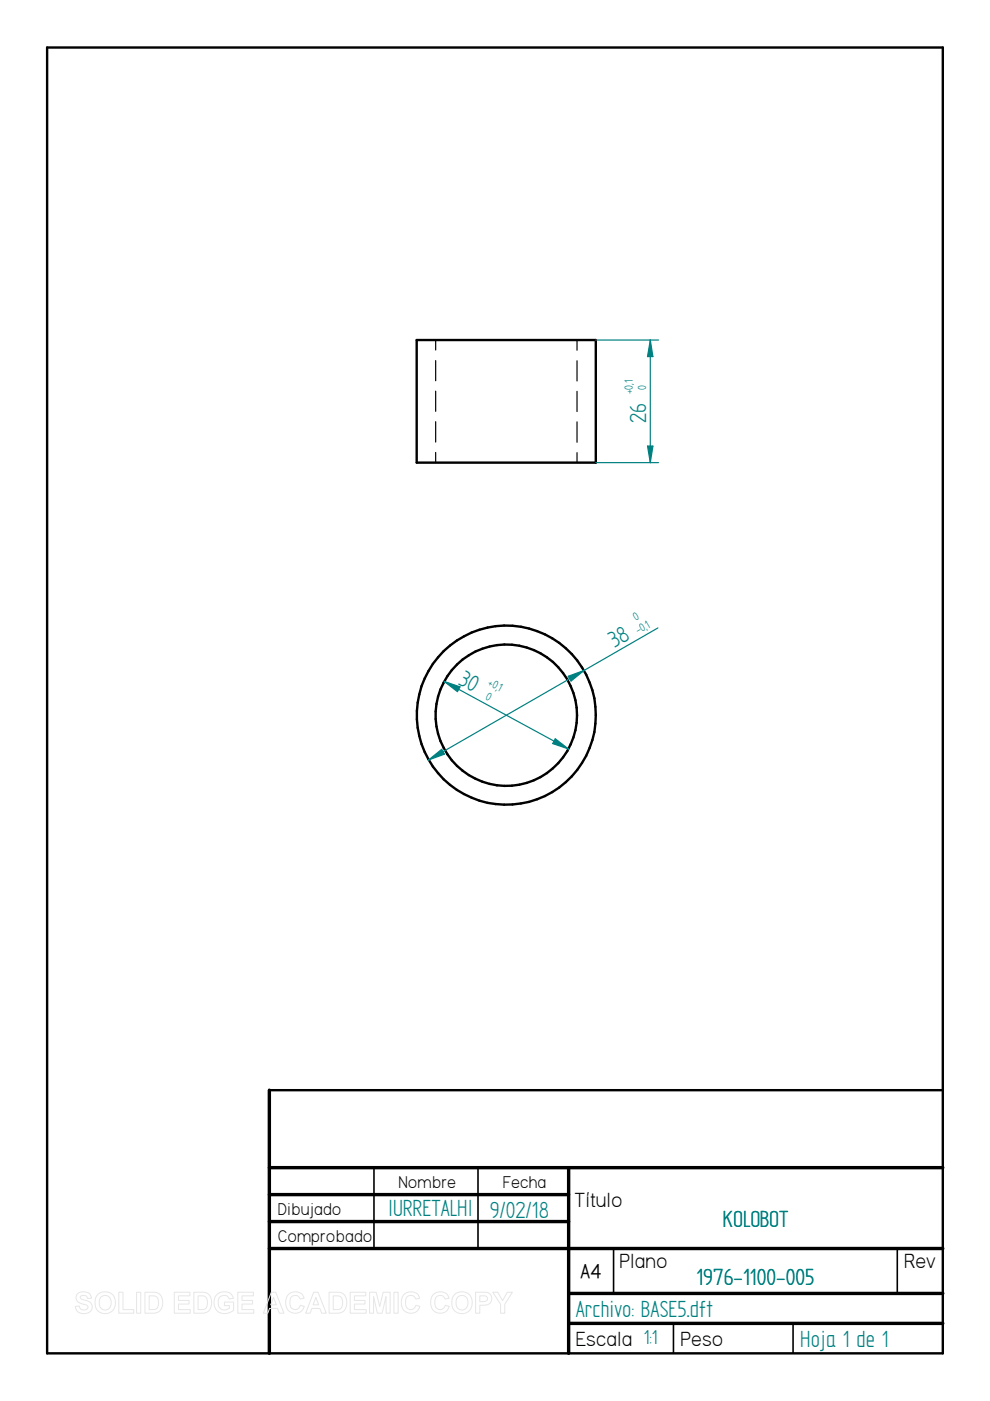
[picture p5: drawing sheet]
<svg xmlns="http://www.w3.org/2000/svg" width="210mm" height="297mm" viewBox="0 0 210 297" stroke-linecap="round" stroke-linejoin="round" font-family="sans-serif">
<g fill="none" stroke="#000" stroke-width=".51">
<path d="M10 10.1h189.9v276.8h-189.9zM88.3 72.1h38v26h-38zM57.1 231.1h142.8"/>
<circle cx="107.3" cy="151.6" r="19"/>
<circle cx="107.4" cy="151.6" r="15"/>
</g>
<path d="M57.1 231.1v55.8M57.1 247.6h142.8M57.1 253.3h63.5M57.1 259h63.5M120.6 247.6v39.3M57.1 264.7h142.8M120.6 274.2h79.3M120.6 280.6h79.3" fill="none" stroke="#000" stroke-width=".72"/>
<path d="M79.3 247.6v17.1M101.3 247.6v17.1M130.1 264.8v9.4M190.2 264.8v9.4M142.8 280.6v6.3M168.1 280.6v6.3" fill="none" stroke="#000" stroke-width=".34"/>
<path d="M92.4 72.1v2.1M92.4 76.5v4.2M122.3 72.1v2.2M122.3 76.5v4.3M92.4 82.9v4.3M92.4 89.4v4.3M92.4 95.9v2.2M122.3 83v4.2M122.3 89.5v4.3M122.3 96v2.1" fill="none" stroke="#000" stroke-width=".25"/>
<path d="M139.5 133.1l-48.6 28M90.9 161.1l2.7-2.2 .6 1z" fill="none" stroke="#008080" stroke-width=".25"/>
<path d="M90.9 161.1l2.7-2.2 .6 1z" fill="#008080"/>
<path d="M120.5 143.4l3.3-1.2-2.7 2.2z" fill="none" stroke="#008080" stroke-width=".25"/>
<path d="M120.5 143.4l3.3-1.2-2.7 2.2z" fill="#008080"/>
<path d="M94.2 144.5l26.3 14.3M117.7 156.6l2.8 2.2-3.3-1.2z" fill="none" stroke="#008080" stroke-width=".25"/>
<path d="M117.7 156.6l2.8 2.2-3.3-1.2z" fill="#008080"/>
<path d="M94.2 144.5l3.3 1.1-.5 1z" fill="none" stroke="#008080" stroke-width=".25"/>
<path d="M94.2 144.5l3.3 1.1-.5 1z" fill="#008080"/>
<path d="M126.3 72.1h13.3M126.3 98.1h13.3M137.3 94.6h1.1l-.5 3.5z" fill="none" stroke="#008080" stroke-width=".25"/>
<path d="M137.3 94.6h1.1l-.5 3.5z" fill="#008080"/>
<path d="M137.9 72.1l.5 3.5h-1.1z" fill="none" stroke="#008080" stroke-width=".25"/>
<path d="M137.9 72.1l.5 3.5h-1.1z" fill="#008080"/>
<path d="M137.9 72.1v26" fill="none" stroke="#008080" stroke-width=".25"/>
<g fill="none" stroke="#e6e6e6" stroke-width=".21">
<path d="M16.4 274.3a1.87 1.87 0 0 1 2.9 .6l.1 .4h-.9a.82 .82 0 0 0-.6-.7 .82 .82 0 0 0-.9 .5l.3 .3a2.86 2.86 0 0 1 2.2 1.2 1.44 1.44 0 0 1-1.7 1.9 1.61 1.61 0 0 1-1.8-1.5l.8-.1a.92 .92 0 0 0 .9 .8 .92 .92 0 0 0 .9-.7l-.4-.4a2.27 2.27 0 0 1-2-1.2v-.7zM20.7 274.4a2.26 2.26 0 0 1 2.9-.1 2.26 2.26 0 0 1 .8 2.7 2.2 2.2 0 0 1-2.8 1.4 2.2 2.2 0 0 1-1.4-2.8zM21.4 275a1.35 1.35 0 0 1 1.7-.1 1.35 1.35 0 0 1 .5 1.6 1.28 1.28 0 0 1-1.5 1.2 1.28 1.28 0 0 1-1.1-1.5l.1-.7zM25.2 274h.9v3.7h2.3v.7h-3.2zM29 274h.8v4.4h-.8zM30.7 274h1.7a2.01 2.01 0 0 1 2.1 2.6 1.85 1.85 0 0 1-2.1 1.8h-1.7zM31.6 274.7a1.68 1.68 0 0 1 1.8 .5 1.75 1.75 0 0 1-.5 2.4l-1.3 .1zM37 274h3.3v.7h-2.5v1h2.3v.8h-2.3v1.2h2.5v.7h-3.3zM41.1 274h1.7a2.01 2.01 0 0 1 2 2.6 1.85 1.85 0 0 1-2 1.8h-1.7zM42 274.7a1.68 1.68 0 0 1 1.8 .5 1.75 1.75 0 0 1-.6 2.4l-1.2 .1zM46 274.4a2.13 2.13 0 0 1 3.5 .9l-.9 .1a1.22 1.22 0 0 0-1.5-.7 1.22 1.22 0 0 0-.8 1.4 1.4 1.4 0 0 0 .7 1.5 1.4 1.4 0 0 0 1.6-.2v-.6h-1v-.7h1.9v1.7a2.42 2.42 0 0 1-3.1 .4 2.42 2.42 0 0 1-.9-3zM50.4 274h3.3v.7h-2.4v1h2.3v.8h-2.3v1.2h2.5v.7h-3.4z"/>
<path d="M57.5 274h1l1.7 4.4h-1l-.4-1h-1.7l-.3 1h-1zM58 275.1l.6 1.5h-1.2zM61.1 274.5a1.96 1.96 0 0 1 3.4 .8l-.9 .1a1.13 1.13 0 0 0-1.4-.7 1.13 1.13 0 0 0-.7 1.4 1.15 1.15 0 0 0 .7 1.5 1.15 1.15 0 0 0 1.5-.9l.8 .3a2.05 2.05 0 0 1-2.6 1.3 2.05 2.05 0 0 1-1.3-2.5l.2-.8zM66.5 274h.9l1.8 4.4h-1l-.4-1h-1.7l-.4 1h-.9zM67 275.1l.6 1.5h-1.2zM69.8 274h1.6a2.01 2.01 0 0 1 2.1 2.6 1.85 1.85 0 0 1-2 1.8h-1.7zM70.7 274.7a1.68 1.68 0 0 1 1.8 .5 1.75 1.75 0 0 1-.6 2.4l-1.2 .1zM74.3 274h3.3v.7h-2.5v1h2.3v.8h-2.3v1.2h2.5v.7h-3.3zM78.4 274h1.4l.7 3 .7-3h1.5v4.4h-.8l-.1-3.5-.8 3.5h-1l-.8-3.5v3.5h-.8zM83.5 274h.9v4.4h-.9zM85.6 274.5a1.96 1.96 0 0 1 3.4 .8l-.9 .1a1.13 1.13 0 0 0-1.4-.7 1.13 1.13 0 0 0-.7 1.4 1.15 1.15 0 0 0 .7 1.5 1.15 1.15 0 0 0 1.5-.9l.8 .3a2.05 2.05 0 0 1-2.5 1.3 2.05 2.05 0 0 1-1.4-2.5l.2-.8zM91.9 274.5a1.96 1.96 0 0 1 3.3 .8l-.8 .1a1.13 1.13 0 0 0-1.4-.7 1.13 1.13 0 0 0-.8 1.4 1.15 1.15 0 0 0 .8 1.5 1.15 1.15 0 0 0 1.4-.9l.8 .3a2.05 2.05 0 0 1-2.5 1.3 2.05 2.05 0 0 1-1.4-2.5l.2-.8z"/>
<path d="M96.4 274.4a2.26 2.26 0 0 1 2.8-.1 2.26 2.26 0 0 1 .8 2.7 2.2 2.2 0 0 1-2.8 1.4 2.2 2.2 0 0 1-1.4-2.8zM97 275a1.35 1.35 0 0 1 1.7-.1 1.35 1.35 0 0 1 .5 1.6 1.28 1.28 0 0 1-1.4 1.2 1.28 1.28 0 0 1-1.1-1.5l.1-.7zM100.8 274h1.5a1.45 1.45 0 0 1 1.7 .5 1.45 1.45 0 0 1-.1 1.8 2.66 2.66 0 0 1-2.2 .4v1.7h-.9zM101.7 274.7h.5a.82 .82 0 0 1 1.1 .8l-.3 .4-1.3 .1zM104.5 274h1l1.1 1.8 1-1.8h1l-1.6 2.6v1.8h-.9v-1.9z"/>
</g>
<g font-size="5.6" fill="#008080">
<text x="137" y="89.7" transform="rotate(-90 137 89.7)">26</text>
<text x="130.3" y="137.4" transform="rotate(-30 130.3 137.4)">38</text>
<text x="97" y="145" transform="rotate(28 97 145)">30</text>
<text x="82.3" y="257.7">IURRETALHI</text>
<text x="103.8" y="258.2">9/02/18</text>
<text x="153.3" y="260.1">KOLOBOT</text>
<text x="147.7" y="272.5">1976-1100-005</text>
<text x="122.1" y="279.1">Archivo: BASE5.dft</text>
<text x="169.7" y="285.5">Hoja 1 de 1</text>
</g>
<g font-size="4.9">
<text x="121.8" y="255.9">Título</text>
<text x="131.4" y="268.8">Plano</text>
<text x="191.7" y="268.8">Rev</text>
<text x="122.1" y="285.3">Escala 1:1</text>
<text x="144.3" y="285.3">Peso</text>
</g>
<text font-size="4.7" x="123.1" y="271">A4</text>
<g font-size="4.1">
<text x="84.5" y="251.8">Nombre</text>
<text x="106.6" y="251.8">Fecha</text>
<text x="58.9" y="257.6">Dibujado</text>
<text x="58.9" y="263.3">Comprobado</text>
</g>
<g font-size="2.8" fill="#008080">
<text x="134.2" y="83.6" transform="rotate(-90 134.2 83.6)">+0,1</text>
<text x="137" y="82.6" transform="rotate(-90 137 82.6)">0</text>
<text x="134.8" y="131.6" transform="rotate(-30 134.8 131.6)">0</text>
<text x="135.3" y="134.5" transform="rotate(-30 135.3 134.5)">-0,</text>
<text x="137.4" y="133.4" transform="rotate(-30 137.4 133.4)">1</text>
<text x="102.8" y="148.2" transform="rotate(28 102.8 148.2)">0</text>
<text x="103.3" y="145.2" transform="rotate(28 103.3 145.2)">+0,</text>
<text x="105.4" y="146.4" transform="rotate(28 105.4 146.4)">1</text>
</g>
</svg>
